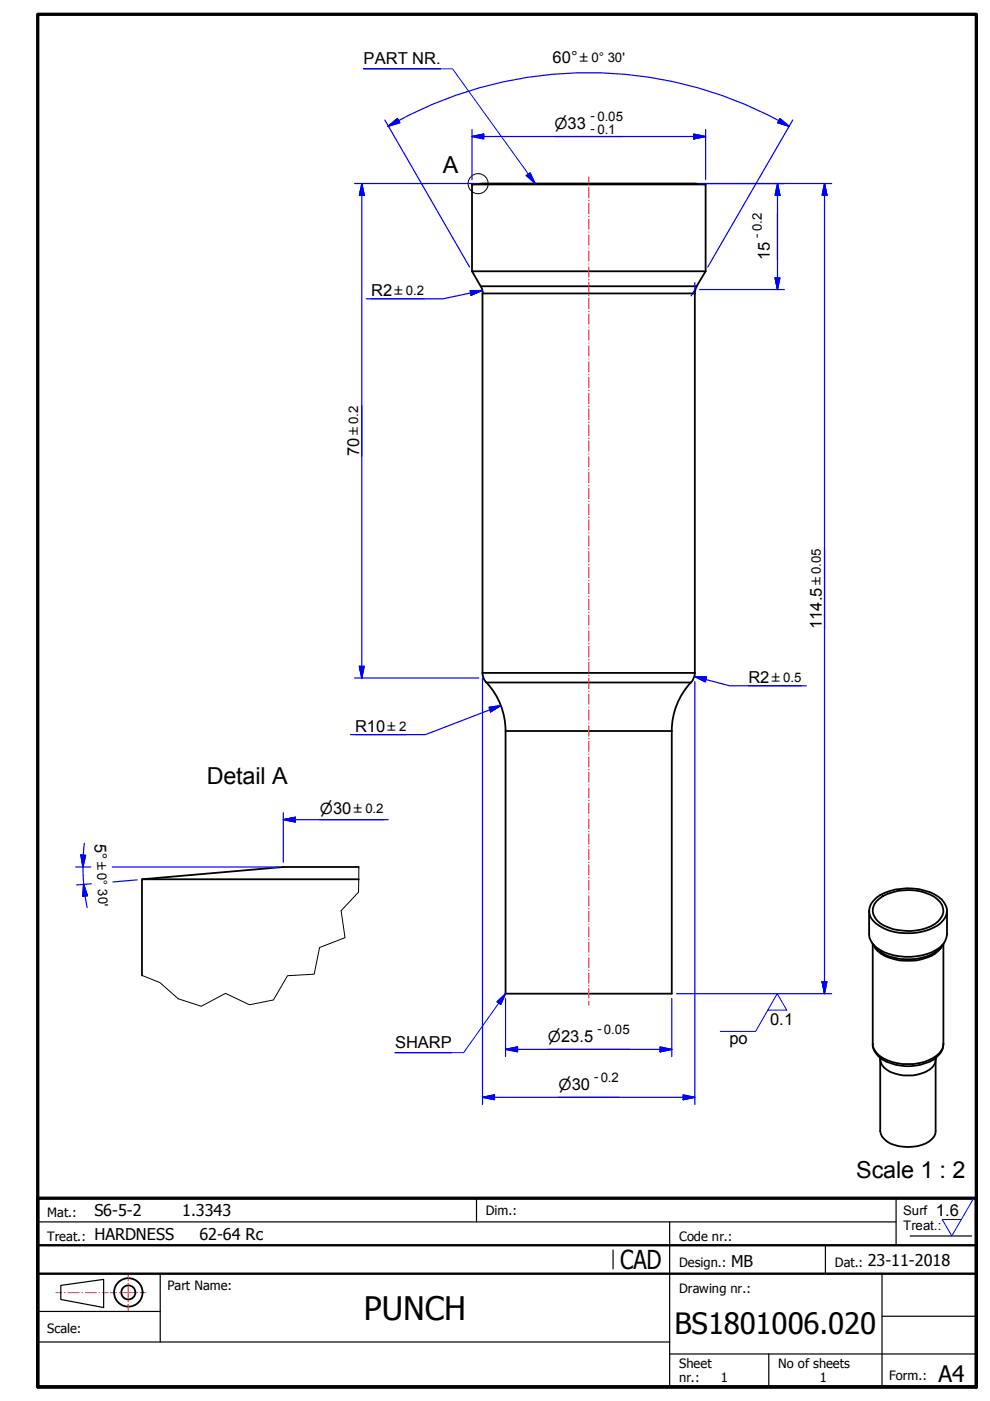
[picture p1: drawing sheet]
<svg xmlns="http://www.w3.org/2000/svg" width="210mm" height="297mm" viewBox="0 0 210 297" stroke-linecap="round" stroke-linejoin="round" font-family="sans-serif">
<!-- layer: AM_0 -->
<g fill="none" stroke="#000" stroke-width=".38">
<path d="M100.1 39.1h49.5M100.1 39.1l2.2-.2h45l2.3 .2M100.1 39.1v18.4M149.6 39.1v18.4M100.1 57.5l1.8 3.2h45.8l1.9-3.2M100.1 57.5h49.5M102 60.7l.4 1.5M102.3 62.2h45v80.5h-45zM147.7 60.7l-.4 1.5M102.3 142.6l.3 1.4 .5 .7M107.2 155h35.2v55.7h-35.2zM146.5 144.7h-43.4a15 15 0 0 1 4.1 10.3"/>
<path d="M146.5 144.7a15 15 0 0 0-4.1 10.3M147.3 142.6l-.1 .9-.7 1.2M30.1 186.4h46M76.1 183.8h-16l-30 2.6v20.4M184.3 193.1v5a4.5 4.5 0 0 0 3.1 3.8 12.7 12.7 0 0 0 11.9-1.1 3.8 3.8 0 0 0 1.5-2.7v-5M185.2 190.9a8.9 8.9 0 0 1 5.9-2.4 11.4 11.4 0 0 1 8.6 2.2 3.3 3.3 0 0 1-.9 5.5 12.6 12.6 0 0 1-12.3 .1 3.4 3.4 0 0 1-1.8-4.7zM185.8 191.1a9.1 9.1 0 0 1 6.9-2.4 8 8 0 0 1 7.1 3.2 3.1 3.1 0 0 1-1.6 4 11.4 11.4 0 0 1-11.6-.1 3 3 0 0 1-.8-4.7zM185 200.1a7.7 7.7 0 0 0 5.8 3.2 11.3 11.3 0 0 0 8.1-1.9l1.2-1.3M185 200.1v21.2M185.2 200.3a5.8 5.8 0 0 0 4.4 3.1 11.2 11.2 0 0 0 8.7-1.2l1.2-1.2 .3-.7M200 200.1v21.2M185 221.3a4.3 4.3 0 0 0 3.1 3.5 10.8 10.8 0 0 0 11.1-1.5l.8-1.3v-.7"/>
<path d="M185 221.3a4.7 4.7 0 0 0 3.8 4.1 10.9 10.9 0 0 0 9.6-1.1l.7-.7a3.2 3.2 0 0 0 .9-2.3M186.6 224.3v.3M186.6 224.6a3.6 3.6 0 0 0 3 3 8.5 8.5 0 0 0 8-1.2l.7-1.2 .1-.6M186.6 224.6v15.2a3.8 3.8 0 0 0 3 2.9 9.3 9.3 0 0 0 7.4-.7 2.58 2.58 0 0 0 1.4-2.2v-15.2M198.4 224.3v.3"/>
<circle cx="27.2" cy="274" r="3"/>
<circle cx="27.2" cy="274" r="1.49"/>
</g>
<!-- layer: AM_4 -->
<g fill="none" stroke="#000" stroke-width=".21">
<path d="M76.1 183.8l-.1 5.4-3.7 3.9 .9 5.7-5.4 2.1-1.2 5.7-5.6 .3-3 5.1-5.1 1-5.1-2.4-5.1 2.7-4.9-1.5-3.9-3.5-3.8-1.5"/>
<circle cx="101.4" cy="38.9" r="2.13"/>
</g>
<!-- layer: AM_0 -->
<path d="M8 3h199v291.1h-199z" fill="none" stroke="#000" stroke-width=".7"/>
<g fill="none" stroke="#f00" stroke-width=".21">
<path d="M11.9 274.1h1.2M13.7 274.1h.1M14.4 274.1h2.4M17.4 274.1h.1M18.1 274.1h2.3M21.1 274.1h.1M21.8 274.1h1.1M23.4 274.1h1.2M25.3 274.1h.1M26 274.1h2.4M27.2 270.3v1.2M27.2 272.1v.1"/>
<path d="M27.2 272.8v2.5M27.2 275.8v.2M27.2 276.5v1.3M29 274.1h.1M29.7 274.1h1.2"/>
</g>
<!-- layer: 0 -->
<path d="M8 254h199v40.1h-199z" fill="none" stroke="#000" stroke-width=".7"/>
<g fill="none" stroke="#000" stroke-width=".25">
<path d="M8 254h182v10M8 259.1h182M101 254v5.1M142 259.1v35M8 278.1h26M12.9 272.5l9.1-1.2v5.9l-9.1-1.7zM34 270.1v14.4M130 265v4M175 264v6.1M187 279.1h20M187 270.1v24M193 262.1h13"/>
<path d="M8 284.5h134M142 287.1h65M163 287.1v7"/>
</g>
<path d="M8 270.1h199M8 264h199" fill="none" stroke="#000" stroke-width=".51"/>
<!-- layer: AM_5 -->
<g fill="none" stroke="#00f" stroke-width=".25">
<path d="M75.2 38.9h26.1M76.7 38.9l.5 2.5h-1zM76.7 38.9v104.8M81.6 25.4l18 31.2M82.3 26.8l2-1.7 .5 .9zM84.5 25.6a85 85 0 0 1 80.6 0M84.5 25.6l-2.2 1.2M100.1 28.9l2.5-.5v1zM100.1 28.9h49.5M100.1 27.5v10.6M147.1 28.4l2.5 .5-2.5 .5zM148.3 38.9h28"/>
<path d="M149.6 27.5v10.6M164.8 38.9l.6 2.5h-1.1zM164.8 38.9v22.5M165.2 25.6l2.1 1.2M165.4 25.1l1.9 1.7-2.4-.8zM168.1 25.4l-18 31.2M174.8 38.9l.5 2.5h-1zM174.8 38.9v171.8M147.3 59.9v1.5l-.7 1.3M164.3 58.9h1.1l-.6 2.5zM78.7 63.4h11.2M99.7 61.6h2.5l-2.3 1z"/>
<path d="M102.2 61.6l-8.3 1.8h-16.2M148.3 61.4h18M75.2 143.7h26.3M75.3 155.8h10.9M76.2 141.3h1l-.5 2.4zM102.3 143.7v90.5M103.7 150l2.5-.4-2.2 1.3zM106.2 149.6l-16 6.2h-15.9M147.3 143.4l2.5 .2-.3 1zM147.3 143.4l7.4 2h16.2M147.3 144.5v89.7M158.7 145.4h11.2"/>
<path d="M17.9 178.8l-.3 5M60.1 173.8l2.5-.5v1zM60.1 173.8h22.2M60.1 172.3v10.5M16.1 183.8h3.1M17.1 181.3h1.1l-.6 2.5zM17.6 183.8l.2 3.7M17.7 187.5l.8 2.4-1 .1zM17.7 187.5l.8 4.9M19.4 187.4l-3.1 .2M23.8 183.8h35.3M29.1 186.5l-5.2 .5"/>
<path d="M107.2 211.7v12.3M142.4 211.7v12.3M143.4 210.7h32.9M174.3 208.1h1l-.5 2.6zM102.3 232.6l2.5-.5v1.1zM102.3 232.6h45M107.2 222.5l2.5-.5v1zM107.2 222.5h35.2M140 222l2.4 .5-2.4 .5zM144.8 232.1l2.5 .5-2.5 .6z"/>
</g>
<g fill="#00f" stroke="#00f" stroke-width=".25">
<path d="M140 223l2.4-.5z"/>
<path d="M140 222l2.4 .5-2.4 .5z"/>
<path d="M107.2 222.5l2.5-.5z"/>
<path d="M107.2 222.5l2.5-.5v1z"/>
<path d="M147.1 29.4l2.5-.5z"/>
<path d="M147.1 28.4l2.5 .5-2.5 .5z"/>
<path d="M100.1 28.9l2.5-.5z"/>
<path d="M100.1 28.9l2.5-.5v1z"/>
<path d="M82.3 26.8l2-1.7z"/>
<path d="M82.3 26.8l2-1.7 .5 .9z"/>
<path d="M164.9 26l2.4 .8z"/>
<path d="M165.4 25.1l1.9 1.7-2.4-.8z"/>
<path d="M164.3 58.9l.5 2.5z"/>
<path d="M164.3 58.9h1.1l-.6 2.5z"/>
<path d="M164.8 38.9l.6 2.5z"/>
<path d="M164.8 38.9l.6 2.5h-1.1z"/>
<path d="M99.9 62.6l2.3-1z"/>
<path d="M99.7 61.6h2.5l-2.3 1z"/>
<path d="M144.8 233.2l2.5-.6z"/>
<path d="M144.8 232.1l2.5 .5-2.5 .6z"/>
<path d="M102.3 232.6l2.5-.5z"/>
<path d="M102.3 232.6l2.5-.5v1.1z"/>
<path d="M147.3 143.4l2.5 .2z"/>
<path d="M147.3 143.4l2.5 .2-.3 1z"/>
<path d="M104 150.9l2.2-1.3z"/>
<path d="M103.7 150l2.5-.4-2.2 1.3z"/>
<path d="M174.3 208.1l.5 2.6z"/>
<path d="M174.3 208.1h1l-.5 2.6z"/>
<path d="M174.8 38.9l.5 2.5z"/>
<path d="M174.8 38.9l.5 2.5h-1z"/>
<path d="M60.1 173.8l2.5-.5z"/>
<path d="M60.1 173.8l2.5-.5v1z"/>
<path d="M17.7 187.5l.8 2.4z"/>
<path d="M17.7 187.5l.8 2.4-1 .1z"/>
<path d="M17.1 181.3l.5 2.5z"/>
<path d="M17.1 181.3h1.1l-.6 2.5z"/>
<path d="M76.7 38.9l.5 2.5z"/>
<path d="M76.7 38.9l.5 2.5h-1z"/>
<path d="M76.2 141.3l.5 2.4z"/>
<path d="M76.2 141.3h1l-.5 2.4z"/>
</g>
<path d="M93.4 14.6h-16.3h18.8l17.6 24.3M111.6 37.2l.8-.6 1.1 2.3zM105.3 212.4l1.9-1.7-1 2.3zM107.2 210.7l-8.9 12.5h-14.5h12M162.8 214.2h4l-2-3.5-4.6 8h-7.5M206.4 254l-4.6 8.1-2-3.5h4" fill="none" stroke="#00f" stroke-width=".21"/>
<g fill="#00f" stroke="#00f" stroke-width=".21">
<path d="M107.2 210.7l-1 2.3z"/>
<path d="M105.3 212.4l1.9-1.7-1 2.3z"/>
<path d="M111.6 37.2l1.9 1.7z"/>
<path d="M111.6 37.2l.8-.6 1.1 2.3z"/>
</g>
<!-- layer: AM_7 -->
<g fill="none" stroke="#f00" stroke-width=".21">
<path d="M124.8 37.5v1.1M124.8 39.1v.1M124.8 39.7v2.3M124.8 42.5v.1M124.8 43.1v2.2M124.8 45.8v.1M124.8 46.5v2.1M124.8 49.2v.1M124.8 49.8v2.2M124.8 52.6h.1M124.8 53.2v2.2M124.8 55.9v.1"/>
<path d="M124.8 56.6v2.1M124.8 59.2v.2M124.8 59.9v2.2M124.8 62.6v.1M124.8 63.2v2.3M124.8 66v.1M124.8 66.6v2.2M124.8 69.3v.1M124.8 70v2.1M124.8 72.7v.1M124.8 73.3v2.2M124.8 76.1h.1"/>
<path d="M124.8 76.7v2.2M124.8 79.4v.1M124.8 80.1v2.1M124.8 82.8v.1M124.8 83.4v2.2M124.8 86.1v.1M124.8 86.7v2.2M124.8 89.5v.1M124.8 90.1v2.2M124.8 92.8v.1M124.8 93.5v2.1M124.8 96.2v.1"/>
<path d="M124.8 96.8v2.2M124.8 99.6h.1M124.8 100.2v2.1M124.8 102.9v.1M124.8 103.6v2.1M124.8 106.3h.1M124.8 106.9v2.2M124.8 109.6v.1M124.8 110.2v2.2M124.8 113v.1M124.8 113.6v2.2M124.8 116.3v.1"/>
<path d="M124.8 117v2.2M124.8 119.7v.1M124.8 120.3v2.2M124.8 123v.1M124.8 123.7v2.1M124.8 126.4v.1M124.8 127v2.2M124.8 129.8h.1M124.8 130.4v2.2M124.8 133.1v.1M124.8 133.8v2.1M124.8 136.4v.2"/>
<path d="M124.8 137.1v2.2M124.8 139.8v.1M124.8 140.4v2.3M124.8 143.2v.1M124.8 143.8v2.2M124.8 146.5v.1M124.8 147.2v2.1M124.8 149.9v.1M124.8 150.5v2.2M124.8 153.3h.1M124.8 153.9v2.2M124.8 156.6h.1"/>
<path d="M124.8 157.2v2.1M124.8 159.9h.1M124.8 160.5v2.1M124.8 163.1v.1M124.8 163.8v2M124.8 166.4v.1M124.8 167.1v2M124.8 169.7v.1M124.8 170.3v2.2M124.8 173h.1M124.8 173.6v2.1M124.8 176.3h.1"/>
<path d="M124.8 176.8v2.2M124.8 179.5v.1M124.8 180.1v2.1M124.8 182.8v.1M124.8 183.4v2.1M124.8 186v.2M124.8 186.7v2.1M124.8 189.3v.1M124.8 190v2.1M124.8 192.6v.1M124.8 193.2v2.2M124.8 195.9h.1"/>
<path d="M124.8 196.5v2.1M124.8 199.2h.1M124.8 199.8v2.1M124.8 202.4v.2M124.8 203.1v2.1M124.8 205.7v.1M124.8 206.4v2.1M124.8 209v.1M124.8 209.6v1.9M124.8 212.3v.9"/>
</g>
<text font-size="6.9" x="77.2" y="279.8">PUNCH</text>
<text font-size="6.2" x="143" y="282.8">BS1801006.020</text>
<text font-size="5.5" x="131.5" y="269">CAD</text>
<g font-size="5">
<text x="93.9" y="36.6">A</text>
<text x="43.9" y="166.2">Detail A</text>
<text x="181.5" y="249.9">Scale 1 : 2</text>
</g>
<text font-size="4.8" x="199" y="293">A4</text>
<g font-size="3.5">
<text x="77.1" y="13.5">PART NR.</text>
<text x="117.2" y="13.3">60°</text>
<text x="163.2" y="55.2" transform="rotate(-90 163.2 55.2)">15</text>
<text x="78.7" y="62.9">R2</text>
<text x="76.1" y="96.7" transform="rotate(-90 76.1 96.7)">70</text>
<text x="174.2" y="133.3" transform="rotate(-90 174.2 133.3)">114.5</text>
<text x="158.7" y="144.9">R2</text>
<text x="75.3" y="155.2">R10</text>
<text x="20.1" y="178.9" transform="rotate(88 20.1 178.9)">5°</text>
<text x="154.7" y="221.3">po</text>
<text x="163.3" y="217.4">0.1</text>
<text x="83.8" y="222.1">SHARP</text>
<text x="198.4" y="257.7">1.6</text>
</g>
<g font-size="3.4">
<text x="20" y="257.8">S6-5-2</text>
<text x="38.6" y="257.8">1.3343</text>
<text x="20" y="262.8">HARDNESS</text>
<text x="42.3" y="262.8">62-64 Rc</text>
<text x="155" y="268.5">MB</text>
<text x="184" y="268.5">23-11-2018</text>
</g>
<g font-size="3.2">
<text x="117.5" y="27.3">⌀33</text>
<text x="67.8" y="172.6">⌀30</text>
<text x="116.1" y="220.8">⌀23.5</text>
<text x="118.4" y="231">⌀30</text>
</g>
<g font-size="2.8">
<text x="125.2" y="28.2">- 0.1</text>
<text x="125.2" y="25.4">- 0.05</text>
<text x="161.3" y="50.4" transform="rotate(-90 161.3 50.4)">-0.2</text>
<text x="126.7" y="219">-0.05</text>
<text x="126" y="229.2">-0.2</text>
<text x="191.5" y="257.6">Surf</text>
<text x="191.5" y="260.7">Treat.:</text>
</g>
<g font-size="2.7">
<text x="103" y="257.5">Dim.:</text>
<text x="10" y="258">Mat.:</text>
<text x="10" y="263.1">Treat.:</text>
<text x="144" y="263.1">Code nr.:</text>
<text x="144" y="268.5">Design.:</text>
<text x="177" y="268.5">Dat.:</text>
<text x="35.5" y="273.5">Part Name:</text>
<text x="144" y="274.1">Drawing nr.:</text>
<text x="10" y="282.6">Scale:</text>
<text x="144" y="290.1">Sheet</text>
<text x="144" y="293">nr.:</text>
<text x="152.8" y="293">1</text>
<text x="165" y="290.1">No of sheets</text>
<text x="173.8" y="293">1</text>
<text x="188.5" y="292.5">Form.:</text>
</g>
<g font-size="2.6">
<text x="122.9" y="13.1">±0° 30'</text>
<text x="83.6" y="62.6">±0.2</text>
<text x="75.9" y="92.3" transform="rotate(-90 75.9 92.3)">±0.2</text>
<text x="174.1" y="124.1" transform="rotate(-90 174.1 124.1)">±0.05</text>
<text x="163.6" y="144.6">±0.5</text>
<text x="82.2" y="155">±2</text>
<text x="75" y="172.5">±0.2</text>
<text x="20.5" y="182.7" transform="rotate(88 20.5 182.7)">±0°30'</text>
</g>
</svg>
